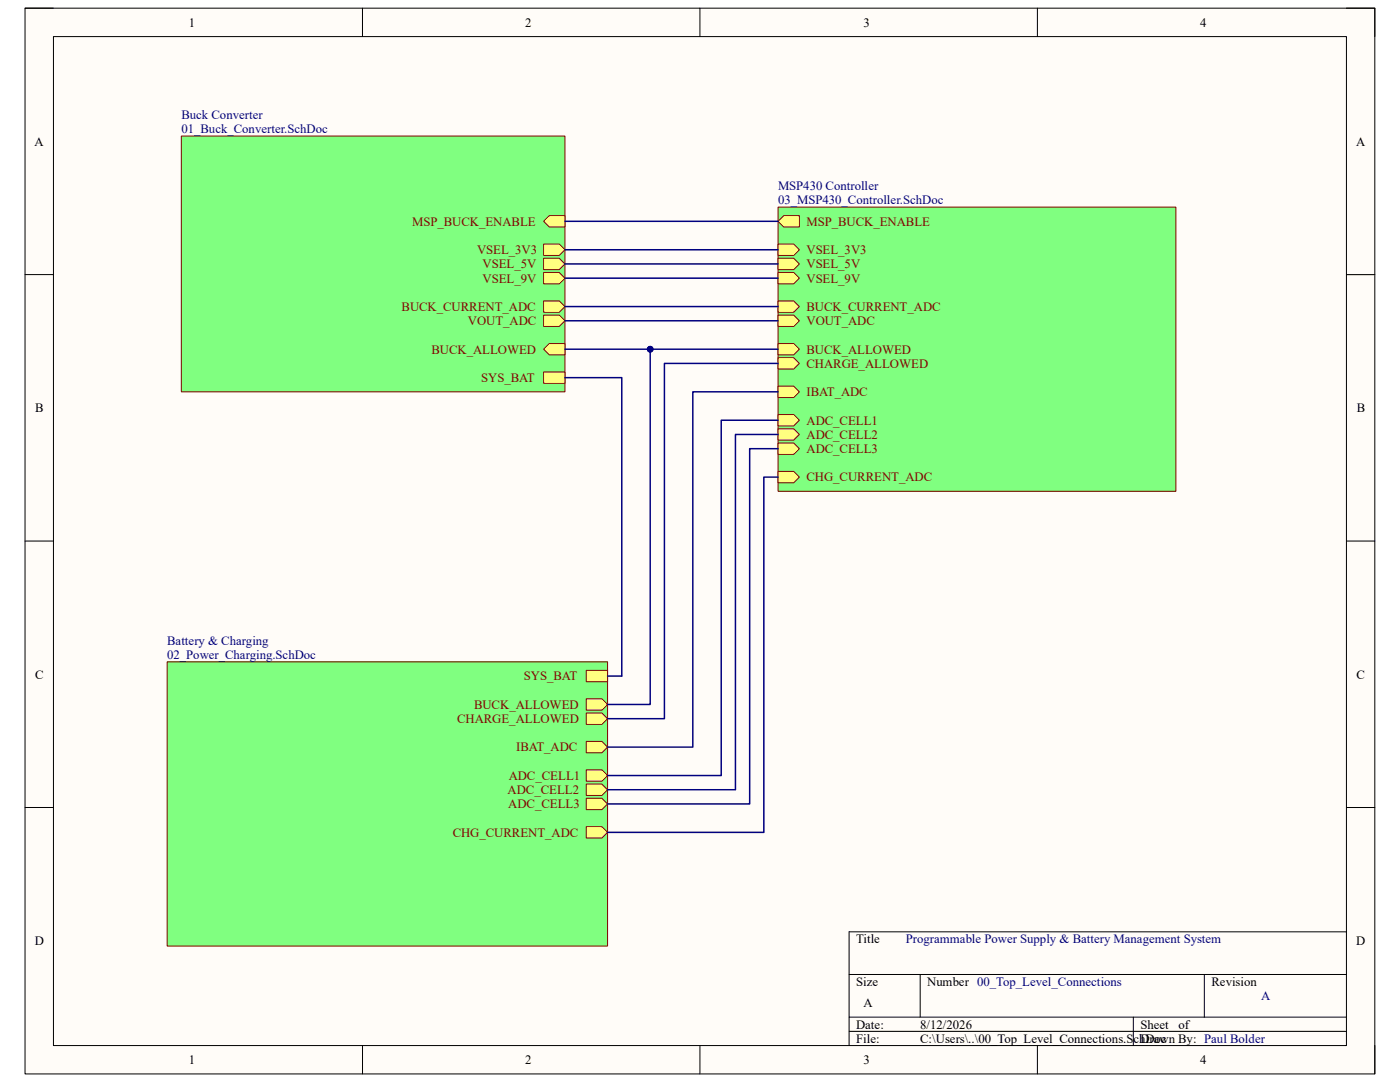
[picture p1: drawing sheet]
<svg xmlns="http://www.w3.org/2000/svg" width="279mm" height="216mm" viewBox="0 0 279 216" stroke-linecap="round" stroke-linejoin="round" font-family="sans-serif">
<path d="M5 1.6h269.4v212.7h-269.4z" fill-rule="evenodd" fill="#fffcf8"/>
<path d="M5 1.6h269.4v212.7h-269.4z" fill="none" stroke="#000" stroke-width=".2"/>
<path d="M10.7 7.3h258v201.3h-258z" fill-rule="evenodd" fill="#fffcf8"/>
<g fill="none" stroke="#000" stroke-width=".2">
<path d="M5 1.6h5.7M10.7 7.3h258v201.3h-258zM72.3 1.6v5.7M139.7 1.6v5.7M207 1.6v5.7M268.7 1.6h5.7v5.7M5 54.8h5.7M268.7 54.8h5.7M5 108h5.7M268.7 108h5.7M5 161.1h5.7M268.7 161.1h5.7"/>
<path d="M169.5 194.4h99.2M183.6 194.4v8.6M240.3 194.4v8.6M268.7 185.9h-99.2v22.7M72.3 208.6v5.7M139.7 208.6v5.7M169.5 203h99.2M169.5 205.8h99.2M207 208.6v5.7M226.2 203v5.6M274.4 208.6v5.7"/>
</g>
<path d="M36.2 27.1h76.5v51.1h-76.5z" fill-rule="evenodd" fill="#80ff80"/>
<path d="M36.2 27.1h76.5v51.1h-76.5z" fill="none" stroke="#800000" stroke-width=".2"/>
<path d="M108.5 44.2l1.1-1.2h3.1v2.3h-3.1z" fill-rule="evenodd" fill="#ffff80"/>
<path d="M108.5 44.2l1.1-1.2h3.1v2.3h-3.1z" fill="none" stroke="#800000" stroke-width=".2"/>
<path d="M108.5 48.7h3.1l1.1 1.1-1.1 1.2h-3.1z" fill-rule="evenodd" fill="#ffff80"/>
<path d="M108.5 48.7h3.1l1.1 1.1-1.1 1.2h-3.1z" fill="none" stroke="#800000" stroke-width=".2"/>
<path d="M108.5 51.5h3.1l1.1 1.2-1.1 1.1h-3.1z" fill-rule="evenodd" fill="#ffff80"/>
<path d="M108.5 51.5h3.1l1.1 1.2-1.1 1.1h-3.1z" fill="none" stroke="#800000" stroke-width=".2"/>
<path d="M108.5 54.4h3.1l1.1 1.1-1.1 1.1h-3.1z" fill-rule="evenodd" fill="#ffff80"/>
<path d="M108.5 54.4h3.1l1.1 1.1-1.1 1.1h-3.1z" fill="none" stroke="#800000" stroke-width=".2"/>
<path d="M108.5 60h3.1l1.1 1.2-1.1 1.1h-3.1z" fill-rule="evenodd" fill="#ffff80"/>
<path d="M108.5 60h3.1l1.1 1.2-1.1 1.1h-3.1z" fill="none" stroke="#800000" stroke-width=".2"/>
<path d="M108.5 62.9h3.1l1.1 1.1-1.1 1.1h-3.1z" fill-rule="evenodd" fill="#ffff80"/>
<path d="M108.5 62.9h3.1l1.1 1.1-1.1 1.1h-3.1z" fill="none" stroke="#800000" stroke-width=".2"/>
<path d="M108.5 69.7l1.1-1.2h3.1v2.3h-3.1z" fill-rule="evenodd" fill="#ffff80"/>
<path d="M108.5 69.7l1.1-1.2h3.1v2.3h-3.1z" fill="none" stroke="#800000" stroke-width=".2"/>
<path d="M108.5 74.2h4.2v2.3h-4.2z" fill-rule="evenodd" fill="#ffff80"/>
<path d="M108.5 74.2h4.2v2.3h-4.2z" fill="none" stroke="#800000" stroke-width=".2"/>
<path d="M155.3 41.3h79.4v56.7h-79.4z" fill-rule="evenodd" fill="#80ff80"/>
<path d="M155.3 41.3h79.4v56.7h-79.4z" fill="none" stroke="#800000" stroke-width=".2"/>
<path d="M155.3 44.2l1.1-1.2h3.1v2.3h-3.1z" fill-rule="evenodd" fill="#ffff80"/>
<path d="M155.3 44.2l1.1-1.2h3.1v2.3h-3.1z" fill="none" stroke="#800000" stroke-width=".2"/>
<path d="M155.3 48.7h3.1l1.1 1.1-1.1 1.2h-3.1z" fill-rule="evenodd" fill="#ffff80"/>
<path d="M155.3 48.7h3.1l1.1 1.1-1.1 1.2h-3.1z" fill="none" stroke="#800000" stroke-width=".2"/>
<path d="M155.3 51.5h3.1l1.1 1.2-1.1 1.1h-3.1z" fill-rule="evenodd" fill="#ffff80"/>
<path d="M155.3 51.5h3.1l1.1 1.2-1.1 1.1h-3.1z" fill="none" stroke="#800000" stroke-width=".2"/>
<path d="M155.3 54.4h3.1l1.1 1.1-1.1 1.1h-3.1z" fill-rule="evenodd" fill="#ffff80"/>
<path d="M155.3 54.4h3.1l1.1 1.1-1.1 1.1h-3.1z" fill="none" stroke="#800000" stroke-width=".2"/>
<path d="M155.3 60h3.1l1.1 1.2-1.1 1.1h-3.1z" fill-rule="evenodd" fill="#ffff80"/>
<path d="M155.3 60h3.1l1.1 1.2-1.1 1.1h-3.1z" fill="none" stroke="#800000" stroke-width=".2"/>
<path d="M155.3 62.9h3.1l1.1 1.1-1.1 1.1h-3.1z" fill-rule="evenodd" fill="#ffff80"/>
<path d="M155.3 62.9h3.1l1.1 1.1-1.1 1.1h-3.1z" fill="none" stroke="#800000" stroke-width=".2"/>
<path d="M155.3 68.5h3.1l1.1 1.2-1.1 1.1h-3.1z" fill-rule="evenodd" fill="#ffff80"/>
<path d="M155.3 68.5h3.1l1.1 1.2-1.1 1.1h-3.1z" fill="none" stroke="#800000" stroke-width=".2"/>
<path d="M155.3 71.4h3.1l1.1 1.1-1.1 1.1h-3.1z" fill-rule="evenodd" fill="#ffff80"/>
<path d="M155.3 71.4h3.1l1.1 1.1-1.1 1.1h-3.1z" fill="none" stroke="#800000" stroke-width=".2"/>
<path d="M155.3 77.1h3.1l1.1 1.1-1.1 1.1h-3.1z" fill-rule="evenodd" fill="#ffff80"/>
<path d="M155.3 77.1h3.1l1.1 1.1-1.1 1.1h-3.1z" fill="none" stroke="#800000" stroke-width=".2"/>
<path d="M155.3 82.7h3.1l1.1 1.2-1.1 1.1h-3.1z" fill-rule="evenodd" fill="#ffff80"/>
<path d="M155.3 82.7h3.1l1.1 1.2-1.1 1.1h-3.1z" fill="none" stroke="#800000" stroke-width=".2"/>
<path d="M155.3 85.6h3.1l1.1 1.1-1.1 1.1h-3.1z" fill-rule="evenodd" fill="#ffff80"/>
<path d="M155.3 85.6h3.1l1.1 1.1-1.1 1.1h-3.1z" fill="none" stroke="#800000" stroke-width=".2"/>
<path d="M155.3 88.4h3.1l1.1 1.1-1.1 1.2h-3.1z" fill-rule="evenodd" fill="#ffff80"/>
<path d="M155.3 88.4h3.1l1.1 1.1-1.1 1.2h-3.1z" fill="none" stroke="#800000" stroke-width=".2"/>
<path d="M155.3 94.1h3.1l1.1 1.1-1.1 1.1h-3.1z" fill-rule="evenodd" fill="#ffff80"/>
<path d="M155.3 94.1h3.1l1.1 1.1-1.1 1.1h-3.1z" fill="none" stroke="#800000" stroke-width=".2"/>
<path d="M33.4 132.1h87.9v56.7h-87.9z" fill-rule="evenodd" fill="#80ff80"/>
<path d="M33.4 132.1h87.9v56.7h-87.9z" fill="none" stroke="#800000" stroke-width=".2"/>
<path d="M117 139.4h3.1l1.2 1.2-1.2 1.1h-3.1z" fill-rule="evenodd" fill="#ffff80"/>
<path d="M117 139.4h3.1l1.2 1.2-1.2 1.1h-3.1z" fill="none" stroke="#800000" stroke-width=".2"/>
<path d="M117 142.3h3.1l1.2 1.1-1.2 1.1h-3.1z" fill-rule="evenodd" fill="#ffff80"/>
<path d="M117 142.3h3.1l1.2 1.1-1.2 1.1h-3.1z" fill="none" stroke="#800000" stroke-width=".2"/>
<path d="M117 147.9h3.1l1.2 1.2-1.2 1.1h-3.1z" fill-rule="evenodd" fill="#ffff80"/>
<path d="M117 147.9h3.1l1.2 1.2-1.2 1.1h-3.1z" fill="none" stroke="#800000" stroke-width=".2"/>
<path d="M117 153.6h3.1l1.2 1.1-1.2 1.2h-3.1z" fill-rule="evenodd" fill="#ffff80"/>
<path d="M117 153.6h3.1l1.2 1.1-1.2 1.2h-3.1z" fill="none" stroke="#800000" stroke-width=".2"/>
<path d="M117 156.4h3.1l1.2 1.2-1.2 1.1h-3.1z" fill-rule="evenodd" fill="#ffff80"/>
<path d="M117 156.4h3.1l1.2 1.2-1.2 1.1h-3.1z" fill="none" stroke="#800000" stroke-width=".2"/>
<path d="M117 159.3h3.1l1.2 1.1-1.2 1.2h-3.1z" fill-rule="evenodd" fill="#ffff80"/>
<path d="M117 159.3h3.1l1.2 1.1-1.2 1.2h-3.1z" fill="none" stroke="#800000" stroke-width=".2"/>
<path d="M117 133.8h4.3v2.2h-4.3z" fill-rule="evenodd" fill="#ffff80"/>
<path d="M117 133.8h4.3v2.2h-4.3z" fill="none" stroke="#800000" stroke-width=".2"/>
<path d="M117 165h3.1l1.2 1.1-1.2 1.1h-3.1z" fill-rule="evenodd" fill="#ffff80"/>
<path d="M117 165h3.1l1.2 1.1-1.2 1.1h-3.1z" fill="none" stroke="#800000" stroke-width=".2"/>
<path d="M112.7 44.2h42.6M112.7 49.8h42.6M112.7 52.7h42.6M112.7 55.5h42.6M112.7 64h42.6M129.8 69.7h25.5" fill="none" stroke="#000080" stroke-width=".3"/>
<circle cx="129.8" cy="69.7" r=".57" fill="#000080"/>
<circle cx="129.8" cy="69.7" r=".57" fill="none" stroke="#000080" stroke-width=".2"/>
<path d="M112.7 69.7h17.1v70.9h-8.5" fill="none" stroke="#000080" stroke-width=".3"/>
<circle cx="129.8" cy="69.7" r=".57" fill="#000080"/>
<circle cx="129.8" cy="69.7" r=".57" fill="none" stroke="#000080" stroke-width=".2"/>
<path d="M112.7 75.4h11.4v59.5h-2.8M112.7 61.2h42.6M155.3 72.5h-22.7v70.9h-11.3M155.3 78.2h-17v70.9h-17M155.3 89.5h-5.7v70.9h-28.3M155.3 86.7h-8.5v70.9h-25.5M155.3 83.9h-11.4v70.8h-22.6M155.3 95.2h-2.9v70.9h-31.1" fill="none" stroke="#000080" stroke-width=".3"/>
<g font-size="2.5">
<text x="37.7" y="5.3">1</text>
<text x="104.8" y="5.3">2</text>
<text x="172.3" y="5.3">3</text>
<text x="239.5" y="5.3">4</text>
<text x="6.9" y="29.1">A</text>
<text x="270.6" y="29.1">A</text>
<text x="7" y="82.3">B</text>
<text x="270.8" y="82.3">B</text>
<text x="7" y="135.4">C</text>
<text x="270.7" y="135.4">C</text>
<text x="6.9" y="188.6">D</text>
<text x="170.9" y="188.2">Title</text>
<text x="270.7" y="188.6">D</text>
<text x="170.9" y="196.7">Size</text>
<text x="185" y="196.7">Number 00_Top_Level_Connections</text>
<text x="241.8" y="196.7">Revision</text>
<text x="172.3" y="201">A</text>
<text x="170.9" y="205.2">Date:</text>
<text x="170.9" y="208.1">File:</text>
<text x="183.6" y="205.2">8/12/2026</text>
<text x="183.7" y="208.1">C:\Users\..\00_Top_Level_Connections.SchDoc</text>
<text x="227.6" y="208.1">Drawn By: Paul Bolder</text>
<text x="227.6" y="205.2">Sheet</text>
<text x="235.2" y="205.2">of</text>
<text x="37.7" y="212.3">1</text>
<text x="104.8" y="212.3">2</text>
<text x="172.3" y="212.3">3</text>
<text x="239.5" y="212.3">4</text>
</g>
<g font-size="2.5" fill="#000080">
<text x="36.2" y="23.7">Buck Converter</text>
<text x="36.2" y="26.6">01_Buck_Converter.SchDoc</text>
<text x="155.3" y="37.9">MSP430 Controller</text>
<text x="155.3" y="40.8">03_MSP430_Controller.SchDoc</text>
<text x="33.4" y="128.7">Battery &amp; Charging</text>
<text x="33.4" y="131.5">02_Power_Charging.SchDoc</text>
<text x="180.8" y="188.2">Programmable Power Supply &amp; Battery Management System</text>
<text x="251.7" y="199.6">A</text>
</g>
<g font-size="2.5" fill="#800000">
<text x="82.3" y="45">MSP_BUCK_ENABLE</text>
<text x="161" y="45">MSP_BUCK_ENABLE</text>
<text x="95.2" y="50.7">VSEL_3V3</text>
<text x="96.3" y="53.6">VSEL_5V</text>
<text x="161" y="50.7">VSEL_3V3</text>
<text x="161" y="53.6">VSEL_5V</text>
<text x="96.3" y="56.4">VSEL_9V</text>
<text x="161" y="56.4">VSEL_9V</text>
<text x="80.1" y="62.1">BUCK_CURRENT_ADC</text>
<text x="93.4" y="64.9">VOUT_ADC</text>
<text x="161" y="62.1">BUCK_CURRENT_ADC</text>
<text x="161" y="64.9">VOUT_ADC</text>
<text x="86.1" y="70.6">BUCK_ALLOWED</text>
<text x="161" y="70.6">BUCK_ALLOWED</text>
<text x="96.1" y="76.2">SYS_BAT</text>
<text x="161" y="73.4">CHARGE_ALLOWED</text>
<text x="161" y="79">IBAT_ADC</text>
<text x="161" y="84.7">ADC_CELL1</text>
<text x="161" y="87.5">ADC_CELL2</text>
<text x="161" y="90.4">ADC_CELL3</text>
<text x="161" y="96.1">CHG_CURRENT_ADC</text>
<text x="104.6" y="135.8">SYS_BAT</text>
<text x="94.6" y="141.4">BUCK_ALLOWED</text>
<text x="91.2" y="144.3">CHARGE_ALLOWED</text>
<text x="103" y="149.9">IBAT_ADC</text>
<text x="101.5" y="155.6">ADC_CELL1</text>
<text x="101.3" y="158.5">ADC_CELL2</text>
<text x="101.4" y="161.3">ADC_CELL3</text>
<text x="90.3" y="167">CHG_CURRENT_ADC</text>
</g>
</svg>
